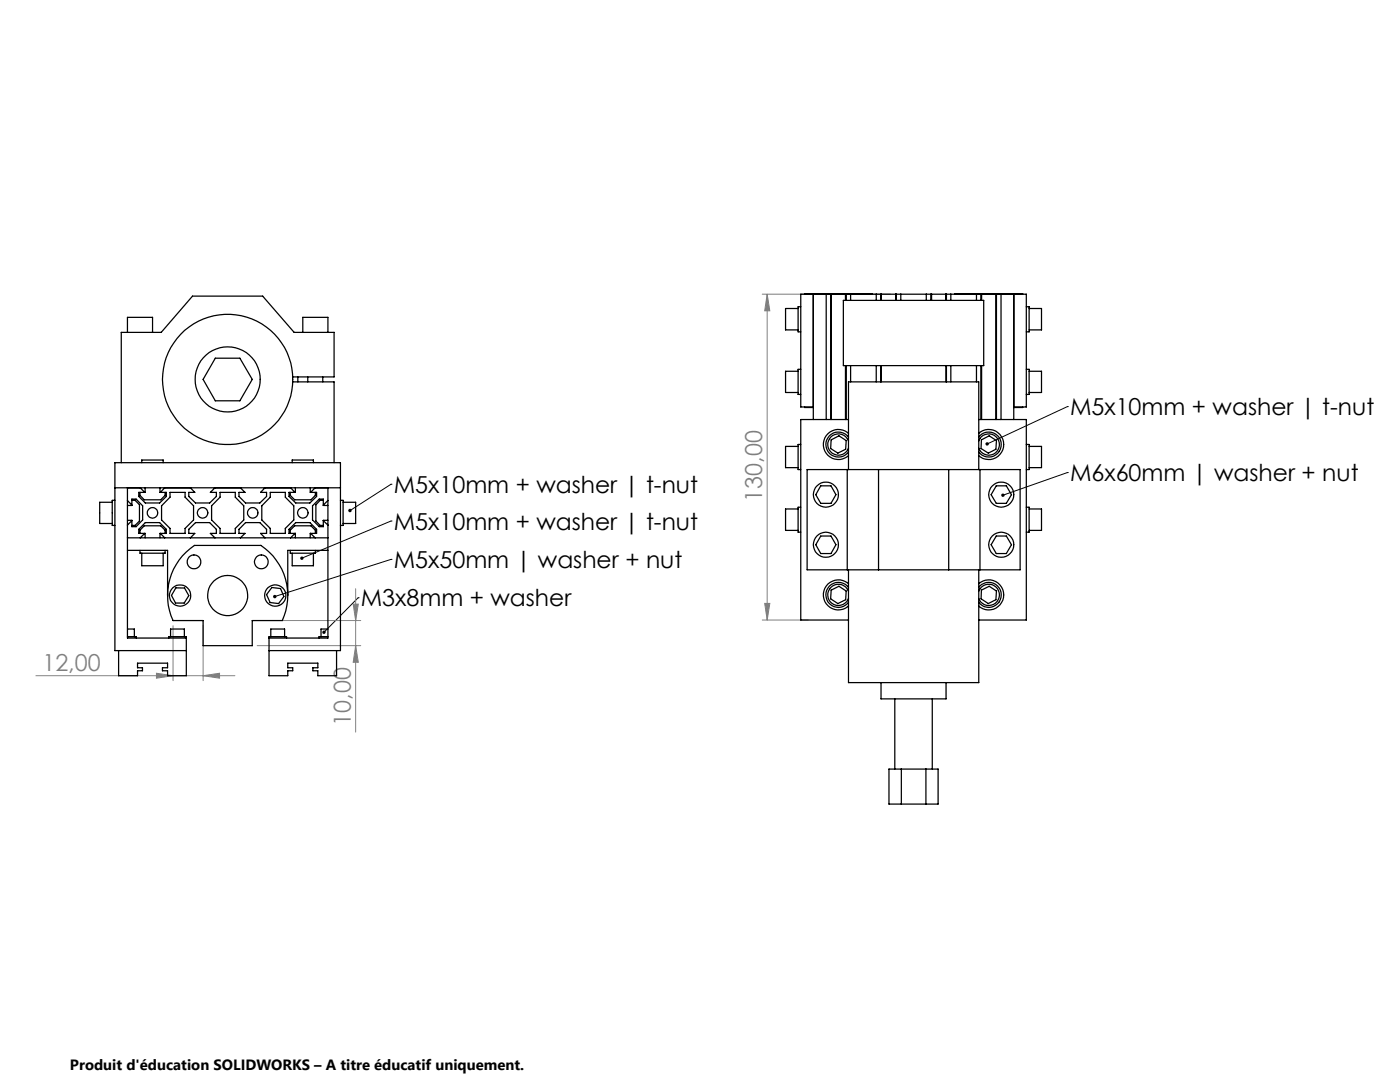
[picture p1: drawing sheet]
<svg xmlns="http://www.w3.org/2000/svg" width="279mm" height="216mm" viewBox="0 0 279 216" stroke-linecap="round" stroke-linejoin="round" font-family="sans-serif">
<g fill="none" stroke="#808080" stroke-width=".2">
<path d="M152.1 58.7h25.6M153.1 58.7v65M153.1 58.7l.5 3.3h-1zM71 117.5v28.6M7.2 134.8h39.7M31.2 134.3l3.3 .5-3.3 .5zM34.5 124.8v11M40.5 134.8l3.3-.5v1zM40.5 124.8v11M51.3 123.8h20.7M51.3 128.8h20.7M70.5 120.5h1l-.5 3.3z"/>
<path d="M71 128.8l.5 3.4h-1zM152.1 123.7h9.2M152.6 120.4h1l-.5 3.3z"/>
</g>
<path d="M78 96.6h.1M78 96.6l-8.1 5.3M213 81.1h.1M213 94.3h.1M213 81.1l-16 7.5M213 94.3l-12.8 4.5M71.5 119.3h.1M71.5 119.3l-6.8 6.9M78 104h.1M78 111.6h.1M78 104l-17.7 7.4M78 111.6l-23.1 7.4" fill="none" stroke="#000" stroke-width=".2"/>
<path d="M64.5 125.9l-.2 .3 .1 .2 .3-.2-.3 .2a.34 .34 0 0 0 .5 0 .34 .34 0 0 0 0-.5 .34 .34 0 0 0-.4 0zM69.6 101.6l-.1 .2 .1 .3 .3-.2-.3 .2a.34 .34 0 0 0 .4 0 .34 .34 0 0 0 .1-.4 .34 .34 0 0 0-.5-.1zM60 111.1l-.1 .4 .4-.1-.4 .1a.34 .34 0 0 0 .5 .2 .34 .34 0 0 0 .1-.5 .34 .34 0 0 0-.5-.1zM54.6 118.7l-.1 .4 .4-.1-.4 .1a.35 .35 0 0 0 .5 .3 .35 .35 0 0 0 .1-.5 .35 .35 0 0 0-.5-.2zM196.8 88.3l-.1 .2v.2l.3-.1-.3 .1a.34 .34 0 0 0 .5 .2 .34 .34 0 0 0 .1-.5 .34 .34 0 0 0-.5-.1zM199.9 98.6l-.1 .3 .4-.1-.4 .1a.34 .34 0 0 0 .6 .2 .34 .34 0 0 0 0-.5 .34 .34 0 0 0-.5 0z" fill="#000"/>
<g fill="#808080">
<path d="M40.5 134.8l3.3-.5v1zM31.2 134.3l3.3 .5-3.3 .5z"/>
<path d="M152.6 120.4h1l-.5 3.3zM153.1 58.7l.5 3.3h-1z"/>
<path d="M70.5 120.5h1l-.5 3.3zM71 128.8l.5 3.4h-1z"/>
</g>
<g fill="none" stroke="#000" stroke-width=".25">
<path d="M160.6 58.7v-.1h13.5v.1M162.3 58.7v25M164.9 58.7v25M165.8 58.7v25M165.9 58.7v25M168.3 59.9h28v13.1h-28zM168.7 58.7v1.2M168.9 58.7v1.2M169.8 58.7v1.2M174.9 58.7v1.2M175.8 58.7v1.2M175.9 58.7v1.2"/>
<path d="M178.8 58.7v1.2M178.9 58.7v1.2M179.8 58.7v1.2M184.9 58.7v1.2M185.8 58.7v1.2M185.9 58.7v1.2M188.7 58.7v1.2M188.9 58.7v1.2M189.8 58.7v1.2M190.6 58.7v-.1h13.5v.1M194.9 58.7v1.2M195.8 58.7v1.2"/>
<path d="M195.9 58.7v1.2M198.8 58.7v25M198.9 58.7v25M199.8 58.7v25M202.3 58.7v25M25.4 66.3v-3h5v3M43 71.5h4.9l2.4 4.2-2.4 4.3h-4.9l-2.5-4.3zM58.4 75.2h8.3v-8.9h-8l-6.3-7.2h-14l-6.2 7.2h-8v26M58.4 76.2h8.3v16.1M59.4 75.2v1M60.4 66.3v-3h5v3M61.4 75.2v1"/>
<path d="M64.4 75.2v1M159.3 61.6h-2.5v4.2h2.5M159.3 74.1h-2.5v4.2h2.5M159.8 61.2h-.5v5h.5M159.8 73.7h-.5v5h.5M168.7 73v10.7M168.9 73v10.7M169.8 73v3.2M174.9 73v3.2M175.8 73v3.2M188.8 73v3.2M188.9 73v3.2"/>
<path d="M189.8 73v3.2M194.9 73v3.2M195.8 73v10.7M195.9 73v10.7M204.8 61.2h.6v5h-.6M204.8 73.7h.6v5h-.6M205.4 61.6h2.5v4.2h-2.5M205.4 74.1h2.5v4.2h-2.5M22.9 99.8h-.5v5h.5M22.9 97.3h45M25.4 97.3v30h11.8M25.4 99.9l.9 .9"/>
<path d="M26.3 99.8h.7l.8 .9v3.3l-.8 .8h-.7M27.9 98.2v.6l.9 .9h3.3l.8-.9v-.6M28 97.3l.9 .9M28.3 92.3v-.5h4.3v.5M29 97.3v.9h-1.3v.9l1.3 1.3h2.9l1.3-1.3v-.9h-1.3v-.9M32.9 97.3l-.9 .9M33.9 98.2h3v1l1.7 1.7v2.9l-1.7 1.6v1h-3v-1l-1.7-1.6v-2.9l1.7-1.7zM38 97.3l.9 .9h-1.2v.9l1.3 1.3h2.8l1.4-1.3v-.9h-1.2l.9-.9M43.9 98.2h3.1v1l1.6 1.7v2.9l-1.6 1.6v1h-3.1v-1l-1.7-1.6v-2.9l1.7-1.7zM48 97.3l.9 .9h-1.2v.9l1.3 1.3h2.9l1.3-1.3v-.9h-1.2l.9-.9M53.9 98.2h3v1l1.7 1.7v2.9l-1.7 1.6v1h-3v-1l-1.7-1.6v-2.9l1.7-1.7zM57.9 98.2v.6l.9 .9h3.3l.8-.9v-.6"/>
<path d="M58 97.3l.9 .9M58.3 92.3v-.5h4.2v.5M58.9 97.3v.9h-1.2v.9l1.3 1.3h2.8l1.4-1.3v-.9h-1.3v-.9M62.9 97.3l-.9 .9M64.5 99.8h-.6l-.9 .9v3.3l.9 .8h.6M65.4 97.3v30h-11.7M65.4 99.9l-.9 .9M67.9 99.8h.6v5h-.6M159.3 89.1h-2.5v4.2h2.5M159.8 88.7h-.5v5h.5M160.6 81.2v.1h1.7M161.1 93.7h42.5v20h-42.5z"/>
<path d="M162.3 81.2h-2.5v-22.5h45v22.5h-2.5M163.8 96.9h2l1 1.8-1 1.7h-2l-1-1.7zM165.9 87.8l1.5-.8 1.5 .9-.1 1.7-1.6 .8-1.4-.9zM169.1 93.7v20M169.3 86.5a3 3 0 0 0-4.1 .1 3 3 0 0 0 0 4.2 3 3 0 0 0 4.1 .1M169.3 93.7v-17.5h26v17.5M169.3 88a2.14 2.14 0 0 0-3.3-1 2.14 2.14 0 0 0 0 3.4 2.14 2.14 0 0 0 3.3-1M169.3 87.2a2.51 2.51 0 0 0-3.7-.3 2.51 2.51 0 0 0 0 3.7 2.51 2.51 0 0 0 3.7-.4M169.3 83.7h-9.5v40h9.5M175.3 93.7v20M189.3 93.7v20M195.3 86.5a2.99 2.99 0 0 1 4.2 .1 2.99 2.99 0 0 1 0 4.2 2.99 2.99 0 0 1-4.2 .1"/>
<path d="M195.3 88a2.13 2.13 0 0 1 3.3-1 2.13 2.13 0 0 1 0 3.4 2.13 2.13 0 0 1-3.3-1M195.3 87.2a2.49 2.49 0 0 1 3.7-.3 2.49 2.49 0 0 1 0 3.6 2.49 2.49 0 0 1-3.7-.3M195.3 83.7h9.5v40h-9.5M195.6 93.7v20M195.9 87.8l1.5-.8 1.5 .9-.1 1.7-1.6 .8-1.4-.9zM198.8 96.9h2l1.1 1.8-1.1 1.7h-2l-1-1.7zM204.1 81.2v.1h-1.8M204.8 88.7h.6v5h-.6M205.4 89.1h2.5v4.2h-2.5M22.4 100.2h-2.5v4.3h2.5M25.4 109.8h8v9M25.4 107.3h40"/>
<path d="M25.4 100.9h.9v-1.3h.9l1.3 1.3v2.9l-1.3 1.3h-.9v-1.3h-.9M26.3 103.9l-.9 .9M27.9 109.8v.6h5v-.6M27.9 106.4v-.6l.9-.9h3.3l.8 .9v.6M28.3 110.4v2.5h4.3v-2.5M28.9 106.4l-.9 .9M29 107.3v-.9h-1.3v-.8l1.3-1.3h2.9l1.3 1.3v.8h-1.3v.9M32 106.4l.9 .9M35.1 117.3h1.7l.9 1.6-.9 1.4h-1.8l-.8-1.5zM36.4 110.9l2.4-2.1h13.3a12 12 0 0 1 4.2 15h-6v5h-9.8v-5h-6a11.9 11.9 0 0 1 1.9-12.9zM38 107.3l.9-.9h-1.2v-.8l1.3-1.3h2.8l1.4 1.3v.8h-1.2l.9 .9M48 107.3l.9-.9h-1.2v-.8l1.3-1.3h2.9l1.3 1.3v.8h-1.2l.9 .9"/>
<path d="M54.3 117.2l1.7 .2 .7 1.6-1.1 1.4-1.7-.2-.7-1.6zM57.9 109.8v.6h5v-.6M57.9 106.4v-.6l.9-.9h3.3l.8 .9v.6M58.3 110.4v2.5h4.2v-2.5M58.9 106.4l-.9 .9M58.9 107.3v-.9h-1.2v-.8l1.3-1.3h2.8l1.4 1.3v.8h-1.3v.9M62 106.4l.9 .9M64.5 103.9l.9 .9M65.4 109.8h-8v9M65.4 100.9h-.9v-1.3h-.8l-1.3 1.3v2.9l1.3 1.3h.8v-1.3h.9M68.5 100.2h2.5v4.3h-2.5M159.3 101.6h-2.5v4.2h2.5"/>
<path d="M159.8 101.2h-.5v5h.5M163.8 107h2l1 1.7-1 1.8h-2l-1-1.8zM165.9 117.8l1.5-.8 1.5 .9-.1 1.8-1.6 .7-1.4-.9zM169.3 116.5a3 3 0 0 0-4.1 .1 3 3 0 0 0 0 4.2 3 3 0 0 0 4.1 .1M169.3 113.7v22.5h26v-22.5M169.3 118a2.14 2.14 0 0 0-3.3-1 2.14 2.14 0 0 0 0 3.4 2.14 2.14 0 0 0 3.3-1M169.3 117.2a2.51 2.51 0 0 0-3.7-.4 2.51 2.51 0 0 0 0 3.7 2.51 2.51 0 0 0 3.7-.3M195.3 116.5a2.99 2.99 0 0 1 4.2 .1 2.99 2.99 0 0 1 0 4.2 2.99 2.99 0 0 1-4.2 .1M195.3 118a2.13 2.13 0 0 1 3.3-1 2.13 2.13 0 0 1 0 3.4 2.13 2.13 0 0 1-3.3-1M195.3 117.2a2.49 2.49 0 0 1 3.7-.3 2.49 2.49 0 0 1 0 3.6 2.49 2.49 0 0 1-3.7-.3M195.9 117.8l1.5-.8 1.5 .9-.1 1.8-1.6 .7-1.4-.9zM198.8 107h2l1.1 1.7-1.1 1.8h-2l-1-1.8z"/>
<path d="M204.8 101.2h.6v5h-.6M205.4 101.6h2.5v4.2h-2.5M25.4 125.5h1.4v1.5M25.4 127h1.8v.3M33.7 127.3v-.3h3.5v7.8h-3.8v-1h-1v-.6h1v-.9h-6v.9h1v.6h-1v1h-3.7v-5M34 127v-1.5h2.8v1.5M37.2 129.8h-14.3v-37.5h45v37.5h-14.2M54 127v-1.5h2.8v1.5M57.2 127.3v-.3h-3.5v7.8h3.7v-1h1v-.6h-1v-.9h6v.9h-1v.6h1v1h3.8v-5M65.4 125.5h-1.3v1.5M65.4 127h-1.7v.3M175.8 136.2v3.3h13v-3.3"/>
<path d="M178.6 139.5v14M186.1 139.5v14M177.4 153.5h9.8v6.9h-9.8zM179.9 153.5v6.9M184.8 153.5v6.9"/>
<circle cx="45.4" cy="75.7" r="13"/>
<circle cx="45.4" cy="75.7" r="6.5"/>
<circle cx="164.8" cy="98.7" r="2.5"/>
<circle cx="199.8" cy="98.7" r="2.5"/>
<circle cx="30.4" cy="102.3" r="1.04"/>
<circle cx="35.9" cy="118.8" r="2.13"/>
<circle cx="38.7" cy="112.1" r="1.38"/>
<circle cx="40.4" cy="102.3" r="1.04"/>
<circle cx="45.4" cy="118.8" r="4"/>
<circle cx="50.4" cy="102.3" r="1.04"/>
<circle cx="52.2" cy="112.1" r="1.38"/>
<circle cx="54.9" cy="118.8" r="2.13"/>
<circle cx="60.4" cy="102.3" r="1.04"/>
<circle cx="164.8" cy="108.7" r="2.49"/>
<circle cx="199.8" cy="108.7" r="2.49"/>
</g>
<g font-size="4.7">
<text x="213.5" y="82.9">M5x10mm + washer | t-nut</text>
<text x="78.6" y="98.4">M5x10mm + washer | t-nut</text>
<text x="213.5" y="96">M6x60mm | washer + nut</text>
<text x="78.6" y="105.7">M5x10mm + washer | t-nut</text>
<text x="78.6" y="113.4">M5x50mm | washer + nut</text>
<text x="72" y="121">M3x8mm + washer</text>
</g>
<g font-size="4.7" fill="#808080">
<text x="152.1" y="100.1" transform="rotate(-90 152.1 100.1)">130,00</text>
<text x="8.5" y="133.8">12,00</text>
<text x="70" y="144.8" transform="rotate(-90 70 144.8)">10,00</text>
</g>
<text font-size="3" x="14" y="213.5">Produit d'éducation SOLIDWORKS – A titre éducatif uniquement.</text>
</svg>
